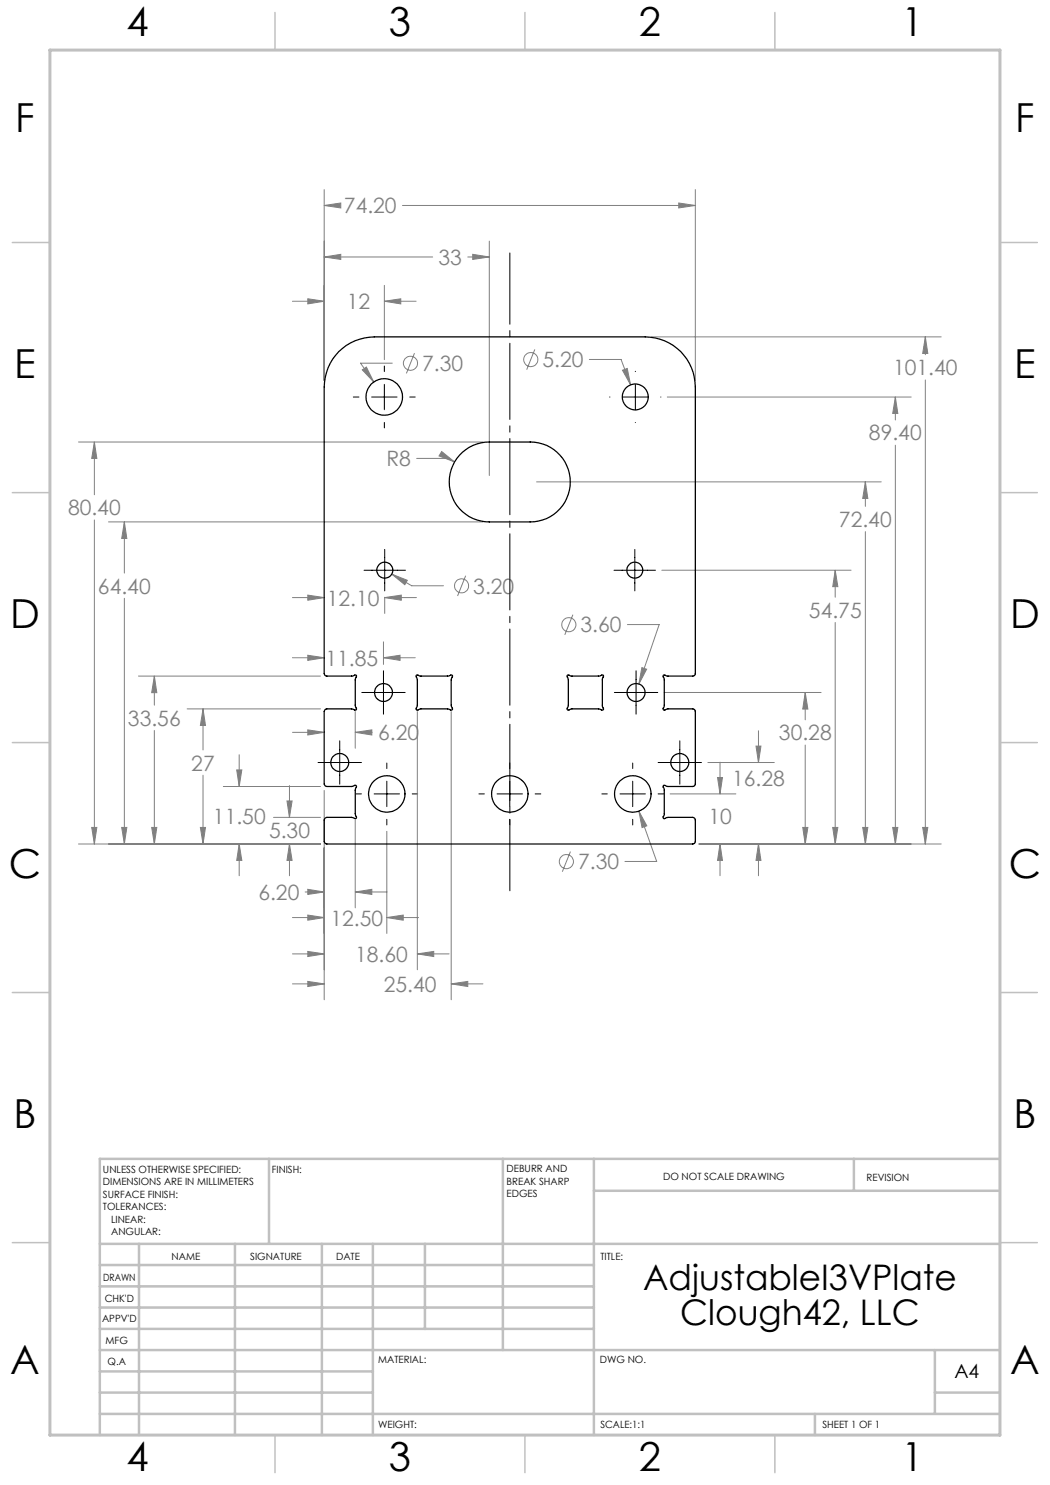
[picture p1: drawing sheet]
<svg xmlns="http://www.w3.org/2000/svg" width="210mm" height="297mm" viewBox="0 0 210 297" stroke-linecap="round" stroke-linejoin="round" font-family="sans-serif">
<g fill="none" stroke="#808080" stroke-width=".2">
<path d="M64.8 37.9v38.2M139.1 37.9v38.2M61.6 59.8l3.2 .5-3.2 .5zM64.8 41.1l3.4-.5v1zM64.8 51.4l3.4-.5v1zM64.8 41.1h2.8M64.8 51.4h21.7M76.9 57.1v14.8M80.5 41.1h58.6M93.6 51.4h4.3M94.5 50.9l3.4 .5-3.4 .5zM97.9 48.2v46.9"/>
<path d="M135.7 40.6l3.4 .5-3.4 .5zM58.5 60.3h6.3M72.5 74l.8-.6 1.5 3zM76.9 60.3l3.3-.5v1zM76.9 60.3h6.3M78.5 72.6h-6.4l2.7 3.8M82.9 70.6l-1.6 4.1M107 69.9l-1.7 4M117.9 71.9h6.3l1.9 5.1M124.5 74l.9-.3 .7 3.3zM130.3 67.4h57.9M133.5 79.4h48.7"/>
<path d="M179.1 79.4l.5 3.3h-1.1zM179.1 79.4v4.6M185.1 67.4l.5 3.3h-1.1zM185.1 67.4v3.5M185.1 76v92.8M15.7 88.4h80.9M18.9 88.4l.5 3.3h-1.1zM18.9 88.4v10.6M83.3 91.7h6.4l1.2 .7M88.3 90.3l2.6 2.1-3.1-1.2zM107.3 96.4h68.9M173.1 96.4l.5 3.3h-1.1z"/>
<path d="M173.1 96.4v4.9M179.1 89v79.8M18.9 104v64.8M21.7 104.4h74.9M24.9 104.4l.5 3.3h-1.1zM24.9 104.4v10.2M24.9 119.7v49.1M58.5 119.5h6.3M61.6 119l3.2 .5-3.2 .5zM76.9 119.5l3.4-.5v1zM76.9 119.4v3.3M76.9 119.5h6.4"/>
<path d="M78.4 114.8l3.1 1.3-.5 .8zM78.4 114.8l3.9 2.4h6.4M93.1 115.1l-1.6 4.1M132.4 114h37.8M167 114l.6 3.3h-1.1zM167 114v5.4M173.1 106.3v62.5M27.7 135.2h36.4M30.9 135.2l.5 3.3h-1.1zM30.9 135.2v5.8M58.5 131.5h6.3M61.6 131.1l3.2 .4-3.2 .6z"/>
<path d="M76.7 131.5l3.3-.4v1zM76.7 128.4v4.5M76.7 131.5h6.3M114.6 122.9l-1.6 4.1M125.5 124.9h6.3l-4 11.9M128.4 133.5l.9 .3-1.5 3zM132.8 138.5h31.4M161 138.5l.6 3.3h-1.1zM161 138.5v5.5M167 124.5v44.3M30.9 146.1v22.7M37.4 141.8h26.7"/>
<path d="M40.6 141.8l.5 3.3h-1zM40.6 141.8v8.2M40.6 155v13.8M44.7 157.3h19.4M47.3 154h1.1l-.6 3.3zM47.8 151v6.3M57.9 157.1v6.4M58.5 146.5h6.3M61.6 146l3.2 .5-3.2 .5zM64.8 158.1v41.9M71 146.5l3.4-.5v1zM71 142.3v7.3"/>
<path d="M71 146.5h3.4M83.5 142.3v51.7M90.2 142.3v57.7M134 158.8h13.2M141.6 152.5h13.3M143.5 155.5h1l-.5 3.3zM144 152.4v6.4M151.2 149.2h1l-.5 3.3zM151.7 146.2v6.3M161 149v19.8M15.7 168.8h48.4M18.3 165.5h1.1l-.5 3.3z"/>
<path d="M24.3 165.5h1.1l-.5 3.3zM30.3 165.5h1.1l-.5 3.3zM40.1 165.5h1l-.5 3.3zM47.8 168.8l.6 3.3h-1.1zM47.8 168.8v6.4M54.7 163.5h9.4M57.4 160.2h1l-.5 3.3zM57.9 168.8l.5 3.3h-1zM57.9 168.8v6.4M61 178.4h3.8M61.6 177.9l3.2 .5-3.2 .5zM71 178.4l3.4-.5v1z"/>
<path d="M71 164v17.6M71 178.4h6.4M77.4 166.3v20.4M114.1 170.3l-1.6 4M127.8 162.2l1.6 3-1 .3zM127.8 162.2l3.5 10.1h-6.3M139.8 168.8h48.4M144 168.8l.5 3.3h-1zM144 168.8v6.4M151.7 168.8l.5 3.3h-1zM151.7 168.8v6.4M160.5 165.5h1.1l-.6 3.3z"/>
<path d="M166.5 165.5h1.1l-.6 3.3zM172.5 165.5h1.1l-.5 3.3zM178.5 165.5h1.1l-.5 3.3zM184.5 165.5h1.1l-.5 3.3zM58.5 183.5h6.3M58.5 190.8h6.3M58.5 196.8h6.3M61.6 183l3.2 .5-3.2 .5zM61.6 190.3l3.2 .5-3.2 .5zM61.6 196.3l3.2 .5-3.2 .5zM77.4 183.5l3.2-.5v1zM77.4 183.5h6.3"/>
<path d="M83.5 190.8l3.2-.5v1zM83.5 190.8h6.3M90.2 196.8l3.4-.5v1zM90.2 196.8h6.4"/>
<circle cx="82.1" cy="72.7" r="1.41"/>
<circle cx="106.1" cy="71.9" r="1.42"/>
<circle cx="92.3" cy="117.2" r="1.41"/>
<circle cx="113.8" cy="124.9" r="1.42"/>
<circle cx="113.3" cy="172.3" r="1.42"/>
</g>
<path d="M102 178.2v-127.6" fill="none" stroke="#000" stroke-width=".2" stroke-dasharray="15.2 1.3 1.3 1.3" stroke-dashoffset="1"/>
<g fill="none" stroke="#000" stroke-width=".2">
<path d="M70.7 79.4h1.1M74.3 79.4h5.1M76.9 73.2v1.1M76.9 76.9v5M82 79.4h1M121.9 79.4h.1M124.5 79.4h5.1M127.1 74.3h.1M127.1 76.9v5M132.2 79.4h.1M76.9 84.5v1.1M127.1 84.5h.1"/>
<path d="M72.8 114h8.3M76.9 109.9v8.3M122.8 114h8.3M127 109.9v8.3M72.4 138.5h8.6M76.7 134.2v8.6M122.9 138.5h8.7M127.2 134.2v8.6M63.6 152.5h8.7M67.9 148.2v8.6M71.2 158.8h1.1M74.8 158.8h5.1"/>
<path d="M77.4 152.6v1.1M77.4 156.2v5.1M82.4 158.8h1.1M95.8 158.8h1.1M99.4 158.8h5.1M102 152.6v1.1M102 156.2v5.1M107 158.8h1.2M120.4 158.8h1.1M124 158.8h5.1M126.5 152.6v1.1M126.5 156.2v5.1"/>
<path d="M131.6 158.8h1.2M131.6 152.5h8.7M136 148.2v8.6M77.4 163.9v1.1M102 163.9v1.1M126.5 163.9v1.1M10 231.7v55.3"/>
</g>
<g fill="none" stroke="#c0c0c0" stroke-width=".5">
<path d="M53.8 231.8v17M100.6 231.8v38.2M118.8 231.8v55.2M118.8 238.2h81.2M170.8 231.8v6.4M200 231.8h-180v55.2M20 248.8h180M20 257.3h98.8M20 253h98.8M27.8 248.8v38.2M47 248.8v38.2M64.4 248.8v38.2"/>
<path d="M74.6 248.8v38.2M85 248.8v17M20 265.8h98.8M20 261.5h98.8M20 278.5h54.6M20 274.3h54.6M20 270h180M187 278.5h13M187 270v12.8M20 282.8h180M163 282.8v4.2"/>
</g>
<g fill="none" stroke="#c0c0c0" stroke-width=".3">
<path d="M55 2.5v7.5M105 2.5v7.5M155 2.5v7.5M2.5 48.5h7.5M200 48.5h7.5M2.5 98.5h7.5M200 98.5h7.5M2.5 148.5h7.5M200 148.5h7.5M2.5 198.5h7.5M200 198.5h7.5M2.5 248.5h7.5"/>
<path d="M200 248.5h7.5M55 287v7.5M105 287v7.5M155 287v7.5"/>
</g>
<path d="M10 10h190v277h-190z" fill="none" stroke="#c0c0c0" stroke-width=".6"/>
<path d="M135.7 40.6l3.4 .5-3.4 .5zM64.8 41.1l3.4-.5v1zM61.6 59.8l3.2 .5-3.2 .5zM76.9 60.3l3.3-.5v1zM64.8 51.4l3.4-.5v1zM94.5 50.9l3.4 .5-3.4 .5zM88.3 90.3l-.5 .9 3.1 1.2zM61.6 119l3.2 .5-3.2 .5zM76.9 119.5l3.4-.5v1zM78.4 114.8l2.6 2.1 .5-.8zM61.6 131.1l3.2 .4-3.2 .6zM76.7 131.5l3.3-.4v1zM61.6 146l3.2 .5-3.2 .5zM71 146.5l3.4-.5v1zM57.9 168.8l.5 3.3h-1zM57.4 160.2h1l-.5 3.3zM47.8 168.8l.6 3.3h-1.1zM47.3 154h1.1l-.6 3.3zM40.1 165.5h1l-.5 3.3zM40.6 141.8l.5 3.3h-1zM30.3 165.5h1.1l-.5 3.3zM30.9 135.2l.5 3.3h-1.1zM24.3 165.5h1.1l-.5 3.3zM24.9 104.4l.5 3.3h-1.1zM18.3 165.5h1.1l-.5 3.3zM18.9 88.4l.5 3.3h-1.1zM144 168.8l.5 3.3h-1zM143.5 155.5h1l-.5 3.3zM151.7 168.8l.5 3.3h-1zM151.2 149.2h1l-.5 3.3zM160.5 165.5h1.1l-.6 3.3zM161 138.5l.6 3.3h-1.1zM166.5 165.5h1.1l-.6 3.3zM167 114l.6 3.3h-1.1zM172.5 165.5h1.1l-.5 3.3zM173.1 96.4l.5 3.3h-1.1zM178.5 165.5h1.1l-.5 3.3zM179.1 79.4l.5 3.3h-1.1zM184.5 165.5h1.1l-.5 3.3zM185.1 67.4l.5 3.3h-1.1zM61.6 183l3.2 .5-3.2 .5zM77.4 183.5l3.2-.5v1zM61.6 177.9l3.2 .5-3.2 .5zM71 178.4l3.4-.5v1zM61.6 190.3l3.2 .5-3.2 .5zM83.5 190.8l3.2-.5v1zM61.6 196.3l3.2 .5-3.2 .5zM90.2 196.8l3.4-.5v1zM72.5 74l2.3 2.4-1.5-3zM124.5 74l1.6 3-.7-3.3zM127.8 162.2l.6 3.3 1-.3zM128.4 133.5l-.6 3.3 1.5-3z" fill="#808080"/>
<g fill="none" stroke="#000" stroke-width=".25">
<path d="M67.8 70.3a10.2 10.2 0 0 1 7.1-2.9h54.1a10 10 0 0 1 10.1 10v57.3l-.2 .4-.3 .1h-5.3l-.2-.1a.29 .29 0 0 0-.4-.1 .29 .29 0 0 0 .1 .5l.1 .3-.1 5.6a.35 .35 0 0 0-.1 .6 .35 .35 0 0 0 .6-.2h5.3l.4 .3 .1 14.7-.2 .4-.3 .1h-5.1l-.4-.1a.32 .32 0 0 0-.5 0 .32 .32 0 0 0 .2 .5v5.4a.35 .35 0 0 0-.1 .6 .35 .35 0 0 0 .6-.2h5.3l.3 .2 .2 .3v4.3l-.2 .4-.3 .1h-73.2l-.4-.1-.2-.4v-4.3l.3-.4 .3-.1h5.2a.37 .37 0 0 0 .6 .2 .37 .37 0 0 0-.1-.6v-5.4a.37 .37 0 0 0 .1-.6 .37 .37 0 0 0-.6 .1l-5.2 .1-.4-.1-.2-.4v-14.5l.2-.4 .4-.1h5.2a.37 .37 0 0 0 .6 .2 .37 .37 0 0 0-.1-.6v-5.8a.34 .34 0 0 0 .1-.5 .34 .34 0 0 0-.5 0l-5.4 .1-.4-.2-.1-.3v-57.3a10.2 10.2 0 0 1 3-7.1zM92.5 90.4a7.9 7.9 0 0 1 5.4-2h8.1a8 8 0 0 1 8.1 8 8 8 0 0 1-8.1 8h-8.1a8 8 0 0 1-7.5-5.1 8 8 0 0 1 2.1-8.9zM83.2 135.1l.2-.1 .6 .2h5.7l.3-.1a.33 .33 0 0 1 .5 0 .33 .33 0 0 1-.2 .5l-.1 .4 .1 5.4a.37 .37 0 0 1 .1 .6 .37 .37 0 0 1-.6-.2h-5.9a.37 .37 0 0 1-.6 .2 .37 .37 0 0 1 .1-.6l.1-5.5zM113.4 135.1l.2-.1 .6 .2h5.7l.3-.1a.3 .3 0 0 1 .4-.1 .3 .3 0 0 1 0 .5l-.1 .2v5.7a.38 .38 0 0 1 .1 .6 .38 .38 0 0 1-.6-.2h-5.9a.37 .37 0 0 1-.6 .2 .37 .37 0 0 1 .1-.6l.1-5.5z"/>
<circle cx="76.9" cy="79.4" r="3.6"/>
<circle cx="127.1" cy="79.4" r="2.59"/>
<circle cx="77" cy="114" r="1.6"/>
<circle cx="126.9" cy="114" r="1.6"/>
<circle cx="76.7" cy="138.5" r="1.79"/>
<circle cx="127.2" cy="138.5" r="1.8"/>
<circle cx="67.9" cy="152.5" r="1.79"/>
<circle cx="77.4" cy="158.8" r="3.6"/>
<circle cx="102" cy="158.8" r="3.7"/>
<circle cx="126.6" cy="158.8" r="3.6"/>
<circle cx="136" cy="152.5" r="1.8"/>
</g>
<g font-size="8">
<text x="25.3" y="7.2">4</text>
<text x="77.8" y="7.2">3</text>
<text x="127.8" y="7.2">2</text>
<text x="180.3" y="7.2">1</text>
<text x="3.1" y="26.4">F</text>
<text x="203.1" y="26.4">F</text>
<text x="2.9" y="75.6">E</text>
<text x="202.9" y="75.6">E</text>
<text x="2" y="125.6">D</text>
<text x="202" y="125.6">D</text>
<text x="1.8" y="175.6">C</text>
<text x="201.8" y="175.6">C</text>
<text x="2.7" y="225.6">B</text>
<text x="202.7" y="225.6">B</text>
<text x="2" y="274.9">A</text>
<text x="202" y="274.9">A</text>
<text x="25.3" y="294.2">4</text>
<text x="77.8" y="294.2">3</text>
<text x="127.8" y="294.2">2</text>
<text x="180.3" y="294.2">1</text>
</g>
<g font-size="7.1">
<text x="128.6" y="258">AdjustableI3VPlate</text>
<text x="136.1" y="265.1">Clough42, LLC</text>
</g>
<g font-size="4.2" fill="#808080">
<text x="68.8" y="42.7">74.20</text>
<text x="87.7" y="53">33</text>
<text x="69.4" y="61.8">12</text>
<text x="84.4" y="74.2">7.30</text>
<text x="108.5" y="73.5">5.20</text>
<text x="178.6" y="75.1">101.40</text>
<text x="173.8" y="88.1">89.40</text>
<text x="77.3" y="93.3">R8</text>
<text x="13.6" y="103.1">80.40</text>
<text x="167.8" y="105.4">72.40</text>
<text x="19.6" y="118.7">64.40</text>
<text x="94.7" y="118.7">3.20</text>
<text x="65.4" y="121.1">12.10</text>
<text x="161.8" y="123.6">54.75</text>
<text x="116.1" y="126.5">3.60</text>
<text x="65.1" y="133.1">11.85</text>
<text x="25.6" y="145.1">33.56</text>
<text x="75.6" y="148.1">6.20</text>
<text x="155.8" y="148.1">30.28</text>
<text x="38.3" y="154.1">27</text>
<text x="146.4" y="157.1">16.28</text>
<text x="42.6" y="164.8">11.50</text>
<text x="53.8" y="167.6">5.30</text>
<text x="141.7" y="164.8">10</text>
<text x="115.6" y="173.9">7.30</text>
<text x="51.7" y="180">6.20</text>
<text x="66.1" y="185.1">12.50</text>
<text x="71" y="192.4">18.60</text>
<text x="76.8" y="198.4">25.40</text>
</g>
<text font-size="3.9" x="190.9" y="275.5">A4</text>
<g font-size="2">
<text x="20.6" y="234.6">UNLESS OTHERWISE SPECIFIED:</text>
<text x="20.6" y="237.1">DIMENSIONS ARE IN MILLIMETERS</text>
<text x="20.6" y="239.6">SURFACE FINISH:</text>
<text x="54.4" y="234.6">FINISH:</text>
<text x="101.3" y="234.5">DEBURR AND</text>
<text x="101.3" y="237">BREAK SHARP</text>
<text x="101.3" y="239.5">EDGES</text>
<text x="132.6" y="236">DO NOT SCALE DRAWING</text>
<text x="173.3" y="236.2">REVISION</text>
<text x="20.6" y="242.1">TOLERANCES:</text>
<text x="22.2" y="244.6">LINEAR:</text>
<text x="22.2" y="247.1">ANGULAR:</text>
<text x="34.3" y="252">NAME</text>
<text x="50" y="251.9">SIGNATURE</text>
<text x="67.2" y="251.9">DATE</text>
<text x="120.1" y="251.9">TITLE:</text>
<text x="20.6" y="256.1">DRAWN</text>
<text x="20.9" y="260.3">CHK'D</text>
<text x="20.4" y="264.4">APPV'D</text>
<text x="21.1" y="268.8">MFG</text>
<text x="21.5" y="273">Q.A</text>
<text x="75.6" y="272.5">MATERIAL:</text>
<text x="120" y="272.5">DWG NO.</text>
<text x="75.6" y="285.5">WEIGHT:</text>
<text x="120.1" y="285.6">SCALE:1:1</text>
<text x="164.5" y="285.6">SHEET 1 OF 1</text>
</g>
</svg>
